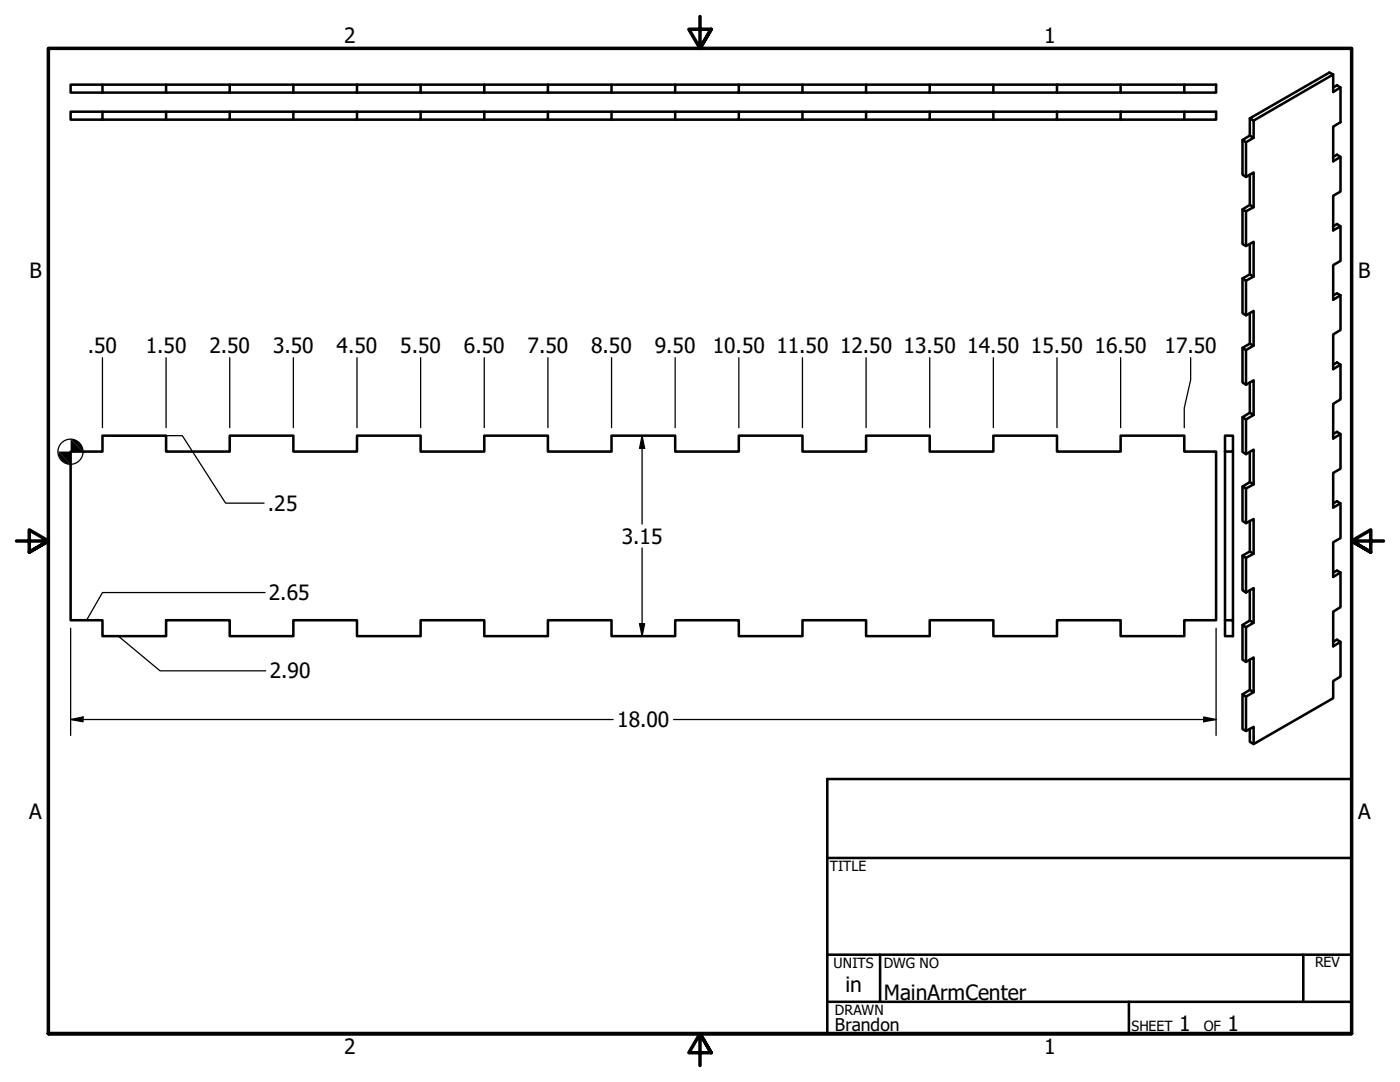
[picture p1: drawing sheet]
<svg xmlns="http://www.w3.org/2000/svg" width="279mm" height="216mm" viewBox="0 0 279 216" stroke-linecap="round" stroke-linejoin="round" font-family="sans-serif">
<!-- layer: Visible (ANSI) -->
<g fill="none" stroke="#000" stroke-width=".51">
<path d="M14.1 16.9h6.3v1.6h-6.3zM20.4 16.9h12.7M45.8 16.9h-12.7v1.6h-12.7M58.5 16.9h-12.7v1.6h-12.7M71.2 16.9h-12.7v1.6h-12.7M83.9 16.9h-12.7v1.6h-12.7M96.6 16.9h-12.7v1.6h-12.7M109.3 16.9h-12.7v1.6h-12.7M122 16.9h-12.7v1.6h-12.7M134.7 16.9h-12.7v1.6h-12.7M147.4 16.9h-12.7v1.6h-12.7M160.1 16.9h-12.7v1.6h-12.7"/>
<path d="M172.8 16.9h-12.7v1.6h-12.7M185.5 16.9h-12.7v1.6h-12.7M198.2 16.9h-12.7v1.6h-12.7M210.9 16.9h-12.7v1.6h-12.7M223.6 16.9h-12.7v1.6h-12.7M223.6 18.5h12.7v-1.6h6.4v1.6h-6.4M236.3 16.9h-12.7v1.6h-12.7M266.1 17.5l.7-.5 .7 .5v6.9l-1.4 .9v6.9l1.4-.9M266.1 14.9l-15.9 9.2M267.5 17.5l-1.4 .9v-3.5l-.8-.4-15.9 9.1 .8 .5v3.4M14.1 22.3h6.3v1.6h-6.3zM20.4 22.3h12.7"/>
<path d="M45.8 22.3h-12.7v1.6h-12.7M58.5 22.3h-12.7v1.6h-12.7M71.2 22.3h-12.7v1.6h-12.7M83.9 22.3h-12.7v1.6h-12.7M96.6 22.3h-12.7v1.6h-12.7M109.3 22.3h-12.7v1.6h-12.7M122 22.3h-12.7v1.6h-12.7M134.7 22.3h-12.7v1.6h-12.7M147.4 22.3h-12.7v1.6h-12.7M160.1 22.3h-12.7v1.6h-12.7M172.8 22.3h-12.7v1.6h-12.7M185.5 22.3h-12.7v1.6h-12.7"/>
<path d="M198.2 22.3h-12.7v1.6h-12.7M210.9 22.3h-12.7v1.6h-12.7M223.6 22.3h-12.7v1.6h-12.7M223.6 23.9h12.7v-1.6h6.4v1.6h-6.4M236.3 22.3h-12.7v1.6h-12.7M248 27.9v7l.7 .4 1.5-.9v6.9M249.4 23.6v3.5l.8 .4-1.5 .9M249.4 27.1l-1.4 .8 .7 .5v6.9M249.4 34.9v6l.8 .4-1.5 .9M266.1 31.3l.7-.4 .7 .4v6.9l-1.4 .9v6.9l1.4-.9M248 41.8v6.9l.7 .4 1.5-.8v6.9M248 55.6v6.9l.7 .4 1.5-.9v7"/>
<path d="M249.4 40.9l-1.4 .9 .7 .4v6.9M249.4 48.7v6l.8 .5-1.5 .8M249.4 54.7l-1.4 .9 .7 .4v6.9M266.1 58.9l.7-.4 .7 .4v6.9l-1.4 .9v7l1.4-.9M266.1 45.1l.7-.4 .7 .4v7l-1.4 .8v6.9l1.4-.9M248 69.4v6.9l.7 .5 1.5-.9v6.9M249.4 62.5v6.1l.8 .4-1.5 .8M249.4 68.6l-1.4 .8 .7 .4v7M249.4 76.3v6.1l.8 .4-1.5 .9M266.1 72.8l.7-.5 .7 .5v6.9l-1.4 .9v6.9l1.4-.9M14.1 90.1h6.3v-3.2h12.7v3.2h12.7v-3.2h12.7v3.2h12.7v-3.2h12.7v3.2h12.7v-3.2h12.7v3.2h12.7v-3.2h12.7v3.2h12.7v-3.2h12.7v3.2h12.7v-3.2h12.7v3.2h12.7v-3.2h12.7v3.2h12.7v-3.2h12.7v3.2h6.4v33.7h-6.4v3.1h-12.7v-3.1h-12.7v3.1h-12.7v-3.1h-12.7v3.1h-12.7v-3.1h-12.7v3.1h-12.7v-3.1h-12.7v3.1h-12.7v-3.1h-12.7v3.1h-12.7v-3.1h-12.7v3.1h-12.7v-3.1h-12.7v3.1h-12.7v-3.1h-12.7v3.1h-12.7v-3.1h-6.3zM244.5 86.9h1.6v3.2h-1.6z"/>
<path d="M244.5 90.1v33.7h1.6v3.1h-1.6v-3.1M246.1 90.1v33.7M248 83.2v7l.7 .4 1.5-.9v6.9M248 97.1v6.8l.7 .5 1.5-.8v6.9M249.4 82.4l-1.4 .8 .7 .5v6.9M249.4 90.2v6l.8 .4-1.5 .9M249.4 96.2l-1.4 .9 .7 .4v6.9M266.1 86.6l.7-.4 .7 .4v6.9l-1.4 .9v6.9l1.4-.8M248 110.9v6.9l.7 .4 1.5-.9v7M249.4 103.9v6.1l.8 .5-1.5 .8M249.4 110l-1.4 .9 .7 .4v6.9M249.4 117.8v6l.8 .5-1.5 .9"/>
<path d="M266.1 114.2l.7-.3 .7 .3v7l-1.4 .8v7l1.4-.9M266.1 100.5l.7-.5 .7 .5v6.9l-1.4 .8v6.9l1.4-.9M248 124.7v6.9l.7 .5 1.5-.9v6.9M248 138.6v6.9l.7 .4 1.5-.9v3.5M249.4 123.8l-1.4 .9 .7 .5v6.9M249.4 131.6v6.1l.8 .4-1.5 .9M249.4 137.7l-1.4 .9 .7 .4v6.9M266.1 128.1l.7-.5 .7 .5v6.9l-1.4 .9v3.4l-15.9 9.2-.8-.5v-2.5"/>
</g>
<!-- layer: Border (ANSI) -->
<path d="M139.7 3.3v6.4l-2.2-3.9h4.4l-2.2 3.9 2.2-3.9M3.3 107.9h6.4l-3.9-2.2v4.5l3.9-2.3-3.9 2.3M276.1 107.9h-6.4l3.9-2.2v4.5l-3.9-2.3 3.9 2.3M9.7 206.2v-196.5h260v196.5h-260h260M141.9 210.1l-2.2-3.9 2.2 3.9h-4.4l2.2-3.9v6.4" fill="none" stroke="#000" stroke-width=".7"/>
<!-- layer: Title (ANSI) -->
<path d="M165.1 155.4h104.6v50.8h-104.6zM165.1 171.2h104.6M165.1 190.5h104.6M165.1 199.9h104.6M175.6 190.5v9.4M225.3 199.9v6.3M260.1 190.5v9.4" fill="none" stroke="#000" stroke-width=".51"/>
<!-- layer: Dimension (ANSI) -->
<g fill="none" stroke="#000" stroke-width=".25">
<path d="M20.4 71.4v13.9M33.1 71.4v13.9M45.8 71.4v13.9M58.5 71.4v13.9M71.2 71.4v13.9M83.9 71.4v13.9M96.6 71.4v13.9M109.3 71.4v13.9M122 71.4v13.9M134.7 71.4v13.9M147.4 71.4v13.9M160.1 71.4v13.9"/>
<path d="M172.8 71.4v13.9M185.5 71.4v13.9M198.2 71.4v13.9M210.9 71.4v13.9M223.6 71.4v13.9M237.6 71.4v4.4l-1.3 5.6v3.9M22 86.9h14.4l8.6 13.5h7.7M128.1 86.9l.6 2.6h-1.1zM128.1 86.9v17.7M52.9 118.2h-32.5l-3.1 5.6h-1.6M128.1 109.3v17.6M14.1 125.3v21.4"/>
<path d="M22 126.9h1.6l8.3 7h21.1M127.6 124.5h1.1l-.6 2.4zM242.7 125.3v21.4M14.1 143.6l2.5-.5v.9zM14.1 143.6h108.3M134.4 143.6h108.3M240.2 143.1l2.5 .5-2.5 .4z"/>
<circle cx="14.1" cy="90.1" r="2.51"/>
</g>
<g fill="#000">
<path d="M128.1 86.9l.6 2.6h-1.1zM127.6 124.5h1.1l-.6 2.4zM14.1 143.6l2.5-.5v.9zM240.2 143.1l2.5 .5-2.5 .4z"/>
<path d="M11.6 90.1l2.5 2.5a2.49 2.49 0 0 1-2.5-2.5z" fill-rule="evenodd"/>
<path d="M14.1 87.6v5l-2.5-2.5h5z" fill-rule="evenodd"/>
<path d="M14.1 87.6a2.39 2.39 0 0 1 2.5 2.5z" fill-rule="evenodd"/>
</g>
<g font-size="4.2">
<text x="68.7" y="8.6">2</text>
<text x="208.4" y="8.6">1</text>
<text x="5.9" y="55.5">B</text>
<text x="271.1" y="55.5">B</text>
<text x="17.5" y="70.5">.50</text>
<text x="29.1" y="70.5">1.50</text>
<text x="41.8" y="70.5">2.50</text>
<text x="54.5" y="70.5">3.50</text>
<text x="67.2" y="70.5">4.50</text>
<text x="79.9" y="70.5">5.50</text>
<text x="92.6" y="70.5">6.50</text>
<text x="105.3" y="70.5">7.50</text>
<text x="118" y="70.5">8.50</text>
<text x="130.7" y="70.5">9.50</text>
<text x="142.2" y="70.5">10.50</text>
<text x="154.9" y="70.5">11.50</text>
<text x="167.6" y="70.5">12.50</text>
<text x="180.3" y="70.5">13.50</text>
<text x="193" y="70.5">14.50</text>
<text x="205.7" y="70.5">15.50</text>
<text x="218.4" y="70.5">16.50</text>
<text x="232.4" y="70.5">17.50</text>
<text x="53.5" y="101.9">.25</text>
<text x="124.1" y="108.5">3.15</text>
<text x="53.7" y="119.8">2.65</text>
<text x="53.8" y="135.4">2.90</text>
<text x="123.2" y="145.1">18.00</text>
<text x="5.8" y="163.4">A</text>
<text x="271" y="163.4">A</text>
<text x="168.7" y="198">in</text>
<text x="176.4" y="199.5">MainArmCenter</text>
<text x="235.3" y="205.7">1</text>
<text x="245" y="205.7">1</text>
<text x="68.7" y="210.3">2</text>
<text x="208.4" y="210.3">1</text>
</g>
<text font-size="3.5" x="166.6" y="205.7">Brandon</text>
<g font-size="2.8">
<text x="165.6" y="173.7">TITLE</text>
<text x="166.4" y="193.1">UNITS</text>
<text x="176.4" y="193.2">DWG NO</text>
<text x="262.4" y="193">REV</text>
<text x="166.6" y="202.4">DRAWN</text>
<text x="225.8" y="205.7">SHEET</text>
<text x="240.2" y="205.7">OF</text>
</g>
</svg>
